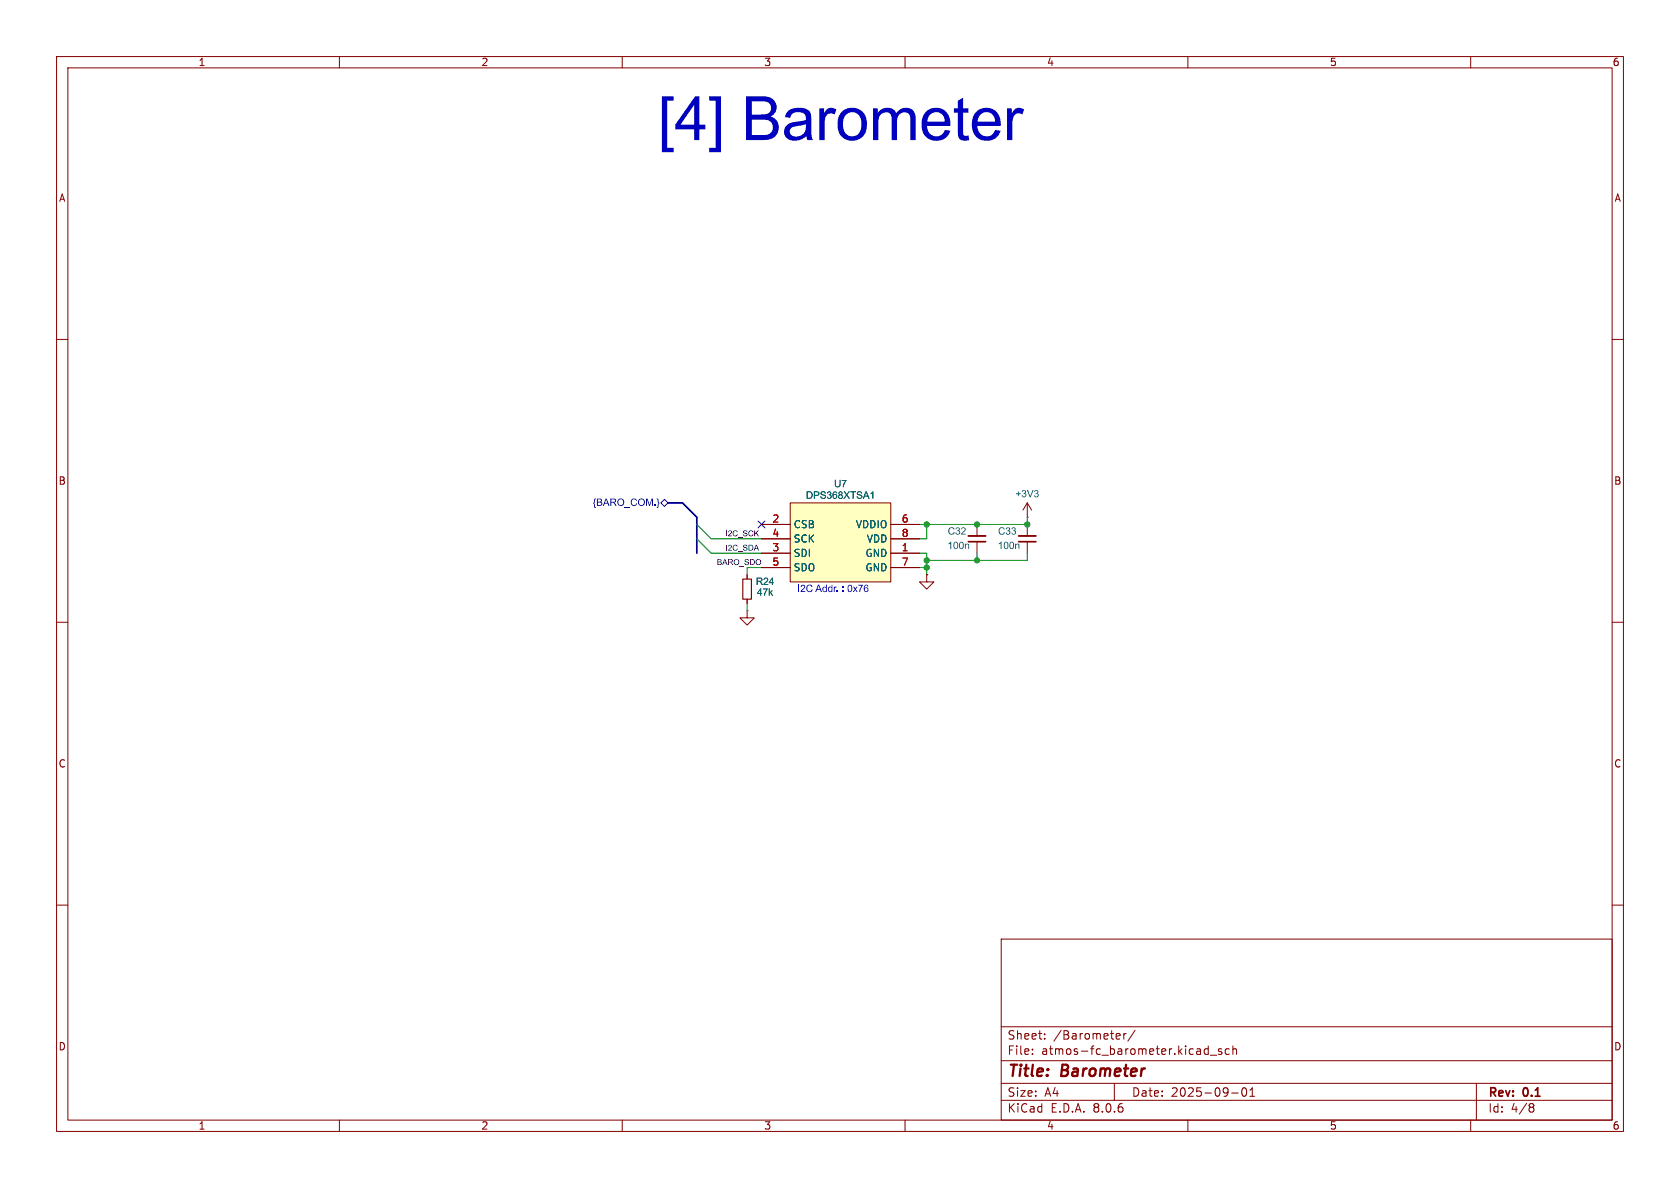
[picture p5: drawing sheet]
(kicad_sch
 (version 20231120)
 (generator "eeschema")
 (generator_version "8.0")
 (paper "A4")
 (title_block
  (title "Barometer")
  (date "2025-09-01")
  (rev "0.1"))
 (lib_symbols
  (symbol "0_sensor:DPS368XTSA1" (exclude_from_sim no) (in_bom yes) (on_board yes)
   (property "Reference" "U" (at 0 8.89 0) (effects (font (size 1.27 1.27))))
   (property "Value" "DPS368XTSA1" (at 0 7.62 0) (effects (font (size 1.27 1.27))))
   (property "Footprint" "" (at 0 7.62 0) (effects (font (size 1.27 1.27)) (hide yes)))
   (property "Datasheet" "https://www.infineon.com/assets/row/public/documents/24/49/infineon-dps368-datasheet-en.pdf" (at 0 7.62 0) (effects (font (size 1.27 1.27)) (hide yes)))
   (property "Description" "Digital XENSIVTM barometric pressure sensor" (at 0 7.62 0) (effects (font (size 1.27 1.27)) (hide yes)))
   (property "Manufacturer" " Infineon Technologies" (at 0 0 0) (effects (font (size 1.27 1.27)) (hide yes)))
   (symbol "DPS368XTSA1_1_1"
    (rectangle (start -8.89 7.62) (end 8.89 -6.35) (stroke (width 0) (type default)) (fill (type background)))
    (pin power_in line (at 13.97 -1.27 180) (length 5.08) (name "GND" (effects (font (size 1.27 1.27)))) (number "1" (effects (font (size 1.27 1.27)))))
    (pin unspecified line (at -13.97 3.81 0) (length 5.08) (name "CSB" (effects (font (size 1.27 1.27)))) (number "2" (effects (font (size 1.27 1.27)))))
    (pin unspecified line (at -13.97 -1.27 0) (length 5.08) (name "SDI" (effects (font (size 1.27 1.27)))) (number "3" (effects (font (size 1.27 1.27)))))
    (pin input line (at -13.97 1.27 0) (length 5.08) (name "SCK" (effects (font (size 1.27 1.27)))) (number "4" (effects (font (size 1.27 1.27)))))
    (pin unspecified line (at -13.97 -3.81 0) (length 5.08) (name "SDO" (effects (font (size 1.27 1.27)))) (number "5" (effects (font (size 1.27 1.27)))))
    (pin power_in line (at 13.97 3.81 180) (length 5.08) (name "VDDIO" (effects (font (size 1.27 1.27)))) (number "6" (effects (font (size 1.27 1.27)))))
    (pin power_in line (at 13.97 -3.81 180) (length 5.08) (name "GND" (effects (font (size 1.27 1.27)))) (number "7" (effects (font (size 1.27 1.27)))))
    (pin power_in line (at 13.97 1.27 180) (length 5.08) (name "VDD" (effects (font (size 1.27 1.27)))) (number "8" (effects (font (size 1.27 1.27)))))))
  (symbol "Device:C_Small"
   (pin_numbers hide)
   (pin_names
    (offset 0.254) hide) (exclude_from_sim no) (in_bom yes) (on_board yes)
   (property "Reference" "C" (at 0.254 1.778 0) (effects (font (size 1.27 1.27)) (justify left)))
   (property "Value" "C_Small" (at 0.254 -2.032 0) (effects (font (size 1.27 1.27)) (justify left)))
   (property "Footprint" "" (at 0 0 0) (effects (font (size 1.27 1.27)) (hide yes)))
   (property "Datasheet" "~" (at 0 0 0) (effects (font (size 1.27 1.27)) (hide yes)))
   (property "Description" "Unpolarized capacitor, small symbol" (at 0 0 0) (effects (font (size 1.27 1.27)) (hide yes)))
   (symbol "C_Small_0_1"
    (polyline (pts (xy -1.524 -0.508) (xy 1.524 -0.508)) (stroke (width 0.3302) (type default)) (fill (type none)))
    (polyline (pts (xy -1.524 0.508) (xy 1.524 0.508)) (stroke (width 0.3048) (type default)) (fill (type none))))
   (symbol "C_Small_1_1"
    (pin passive line (at 0 2.54 270) (length 2.032) (name "~" (effects (font (size 1.27 1.27)))) (number "1" (effects (font (size 1.27 1.27)))))
    (pin passive line (at 0 -2.54 90) (length 2.032) (name "~" (effects (font (size 1.27 1.27)))) (number "2" (effects (font (size 1.27 1.27)))))))
  (symbol "Device:R_Small"
   (pin_numbers hide)
   (pin_names
    (offset 0.254) hide) (exclude_from_sim no) (in_bom yes) (on_board yes)
   (property "Reference" "R" (at 0.762 0.508 0) (effects (font (size 1.27 1.27)) (justify left)))
   (property "Value" "R_Small" (at 0.762 -1.016 0) (effects (font (size 1.27 1.27)) (justify left)))
   (property "Footprint" "" (at 0 0 0) (effects (font (size 1.27 1.27)) (hide yes)))
   (property "Datasheet" "~" (at 0 0 0) (effects (font (size 1.27 1.27)) (hide yes)))
   (property "Description" "Resistor, small symbol" (at 0 0 0) (effects (font (size 1.27 1.27)) (hide yes)))
   (symbol "R_Small_0_1"
    (rectangle (start -0.762 1.778) (end 0.762 -1.778) (stroke (width 0.2032) (type default)) (fill (type none))))
   (symbol "R_Small_1_1"
    (pin passive line (at 0 2.54 270) (length 0.762) (name "~" (effects (font (size 1.27 1.27)))) (number "1" (effects (font (size 1.27 1.27)))))
    (pin passive line (at 0 -2.54 90) (length 0.762) (name "~" (effects (font (size 1.27 1.27)))) (number "2" (effects (font (size 1.27 1.27)))))))
  (symbol "GND_1"
   (power)
   (pin_numbers hide)
   (pin_names
    (offset 0) hide) (exclude_from_sim no) (in_bom yes) (on_board yes)
   (property "Reference" "#PWR" (at 0 -6.35 0) (effects (font (size 1.27 1.27)) (hide yes)))
   (property "Value" "GND" (at 0 -3.81 0) (effects (font (size 1.27 1.27))))
   (property "Footprint" "" (at 0 0 0) (effects (font (size 1.27 1.27)) (hide yes)))
   (property "Datasheet" "" (at 0 0 0) (effects (font (size 1.27 1.27)) (hide yes)))
   (property "Description" "Power symbol creates a global label with name \"GND\" , ground" (at 0 0 0) (effects (font (size 1.27 1.27)) (hide yes)))
   (symbol "GND_1_0_1"
    (polyline (pts (xy 0 0) (xy 0 -1.27) (xy 1.27 -1.27) (xy 0 -2.54) (xy -1.27 -1.27) (xy 0 -1.27)) (stroke (width 0) (type default)) (fill (type none))))
   (symbol "GND_1_1_1"
    (pin power_in line (at 0 0 270) (length 0) (name "~" (effects (font (size 1.27 1.27)))) (number "1" (effects (font (size 1.27 1.27)))))))
  (symbol "power:+3V3"
   (power)
   (pin_numbers hide)
   (pin_names
    (offset 0) hide) (exclude_from_sim no) (in_bom yes) (on_board yes)
   (property "Reference" "#PWR" (at 0 -3.81 0) (effects (font (size 1.27 1.27)) (hide yes)))
   (property "Value" "+3V3" (at 0 3.556 0) (effects (font (size 1.27 1.27))))
   (property "Footprint" "" (at 0 0 0) (effects (font (size 1.27 1.27)) (hide yes)))
   (property "Datasheet" "" (at 0 0 0) (effects (font (size 1.27 1.27)) (hide yes)))
   (property "Description" "Power symbol creates a global label with name \"+3V3\"" (at 0 0 0) (effects (font (size 1.27 1.27)) (hide yes)))
   (symbol "+3V3_0_1"
    (polyline (pts (xy -0.762 1.27) (xy 0 2.54)) (stroke (width 0) (type default)) (fill (type none)))
    (polyline (pts (xy 0 0) (xy 0 2.54)) (stroke (width 0) (type default)) (fill (type none)))
    (polyline (pts (xy 0 2.54) (xy 0.762 1.27)) (stroke (width 0) (type default)) (fill (type none))))
   (symbol "+3V3_1_1"
    (pin power_in line (at 0 0 90) (length 0) (name "~" (effects (font (size 1.27 1.27)))) (number "1" (effects (font (size 1.27 1.27))))))))
 (junction
  (at 163.83 99.06)
  (diameter 0)
  (color 0 0 0 0))
 (junction
  (at 163.83 92.71)
  (diameter 0)
  (color 0 0 0 0))
 (junction
  (at 172.72 92.71)
  (diameter 0)
  (color 0 0 0 0))
 (junction
  (at 172.72 99.06)
  (diameter 0)
  (color 0 0 0 0))
 (junction
  (at 163.83 100.33)
  (diameter 0)
  (color 0 0 0 0))
 (junction
  (at 181.61 92.71)
  (diameter 0)
  (color 0 0 0 0))
 (no_connect
  (at 134.62 92.71))
 (bus_entry
  (at 123.19 95.25)
  (size 2.54 2.54)
  (stroke (width 0) (type default)))
 (bus_entry
  (at 123.19 92.71)
  (size 2.54 2.54)
  (stroke (width 0) (type default)))
 (wire
  (pts (xy 162.56 95.25) (xy 163.83 95.25))
  (stroke (width 0) (type default)))
 (wire
  (pts (xy 162.56 97.79) (xy 163.83 97.79))
  (stroke (width 0) (type default)))
 (wire
  (pts (xy 163.83 97.79) (xy 163.83 99.06))
  (stroke (width 0) (type default)))
 (wire
  (pts (xy 125.73 97.79) (xy 134.62 97.79))
  (stroke (width 0) (type default)))
 (bus
  (pts (xy 120.65 88.9) (xy 123.19 91.44))
  (stroke (width 0) (type default)))
 (wire
  (pts (xy 163.83 100.33) (xy 163.83 101.6))
  (stroke (width 0) (type default)))
 (bus
  (pts (xy 123.19 91.44) (xy 123.19 92.71))
  (stroke (width 0) (type default)))
 (bus
  (pts (xy 123.19 95.25) (xy 123.19 97.79))
  (stroke (width 0) (type default)))
 (wire
  (pts (xy 181.61 91.44) (xy 181.61 92.71))
  (stroke (width 0) (type default)))
 (wire
  (pts (xy 163.83 92.71) (xy 172.72 92.71))
  (stroke (width 0) (type default)))
 (wire
  (pts (xy 162.56 92.71) (xy 163.83 92.71))
  (stroke (width 0) (type default)))
 (wire
  (pts (xy 163.83 99.06) (xy 163.83 100.33))
  (stroke (width 0) (type default)))
 (wire
  (pts (xy 125.73 95.25) (xy 134.62 95.25))
  (stroke (width 0) (type default)))
 (wire
  (pts (xy 163.83 95.25) (xy 163.83 92.71))
  (stroke (width 0) (type default)))
 (wire
  (pts (xy 132.08 100.33) (xy 132.08 101.6))
  (stroke (width 0) (type default)))
 (wire
  (pts (xy 172.72 99.06) (xy 163.83 99.06))
  (stroke (width 0) (type default)))
 (wire
  (pts (xy 162.56 100.33) (xy 163.83 100.33))
  (stroke (width 0) (type default)))
 (bus
  (pts (xy 120.65 88.9) (xy 118.11 88.9))
  (stroke (width 0) (type default)))
 (wire
  (pts (xy 172.72 99.06) (xy 181.61 99.06))
  (stroke (width 0) (type default)))
 (wire
  (pts (xy 132.08 106.68) (xy 132.08 107.95))
  (stroke (width 0) (type default)))
 (bus
  (pts (xy 123.19 92.71) (xy 123.19 95.25))
  (stroke (width 0) (type default)))
 (wire
  (pts (xy 181.61 92.71) (xy 172.72 92.71))
  (stroke (width 0) (type default)))
 (wire
  (pts (xy 181.61 97.79) (xy 181.61 99.06))
  (stroke (width 0) (type default)))
 (wire
  (pts (xy 132.08 100.33) (xy 134.62 100.33))
  (stroke (width 0) (type default)))
 (wire
  (pts (xy 172.72 97.79) (xy 172.72 99.06))
  (stroke (width 0) (type default)))
 (text_box "[${#}] ${TITLE}"
  (exclude_from_sim no)
  (at 11.43 11.43 0)
  (size 274.32 22.86)
  (stroke (width -0.0001) (type default))
  (fill (type none))
  (effects (font
    (face "Arial") (size 7.62 7.62)) (justify top)))
 (text "I2C Addr. : 0x76"
  (exclude_from_sim no)
  (at 140.97 105.41 0)
  (effects (font
    (face "Arial") (size 1.27 1.27)) (justify left bottom)))
 (label "I2C_SCK"
  (at 128.27 95.25 0)
  (fields_autoplaced yes)
  (effects (font
    (face "Arial") (size 1.016 1.016)) (justify left bottom)))
 (label "I2C_SDA"
  (at 128.27 97.79 0)
  (fields_autoplaced yes)
  (effects (font
    (face "Arial") (size 1.016 1.016)) (justify left bottom)))
 (label "BARO_SDO"
  (at 134.62 100.33 180)
  (fields_autoplaced yes)
  (effects (font
    (face "Arial") (size 1.016 1.016)) (justify right bottom)))
 (hierarchical_label "{BARO_COM.}"
  (shape bidirectional)
  (at 118.11 88.9 180)
  (fields_autoplaced yes)
  (effects (font
    (face "Arial") (size 1.27 1.27)) (justify right)))
 (symbol
  (lib_id "Device:C_Small")
  (at 181.61 95.25 180)
  (unit 1)
  (exclude_from_sim no)
  (in_bom yes)
  (on_board yes)
  (dnp no)
  (property "Reference" "C33" (at 179.705 93.98 0) (effects (font
    (face "Arial") (size 1.27 1.27)) (justify left)))
  (property "Value" "100n" (at 180.34 96.52 0) (effects (font
    (face "Arial") (size 1.27 1.27)) (justify left)))
  (property "Footprint" "Capacitor_SMD:C_0402_1005Metric" (at 181.61 95.25 0) (effects (font
    (face "Arial") (size 1.27 1.27)) (hide yes)))
  (property "Datasheet" "~" (at 181.61 95.25 0) (effects (font
    (face "Arial") (size 1.27 1.27)) (hide yes)))
  (property "Description" "Multilayer Ceramic Capacitors MLCC - SMD/SMT 16V 0.1uF X7R 0402 10 %" (at 181.61 95.25 0) (effects (font
    (face "Arial") (size 1.27 1.27)) (hide yes)))
  (property "Manufacturer" "TAIYO YUDEN" (at 181.61 95.25 0) (effects (font
    (face "Arial") (size 1.27 1.27)) (hide yes)))
  (property "Mfr Part Number" "MSASE105SB7104KFNA01" (at 181.61 95.25 0) (effects (font
    (face "Arial") (size 1.27 1.27)) (hide yes)))
  (pin "1")
  (pin "2"))
 (symbol
  (lib_id "power:+3V3")
  (at 181.61 91.44 0)
  (unit 1)
  (exclude_from_sim no)
  (in_bom yes)
  (on_board yes)
  (dnp no)
  (property "Reference" "#PWR03" (at 181.61 95.25 0) (effects (font
    (face "Arial") (size 1.27 1.27)) (hide yes)))
  (property "Value" "+3V3" (at 181.61 87.376 0) (effects (font
    (face "Arial") (size 1.27 1.27))))
  (property "Footprint" "" (at 181.61 91.44 0) (effects (font
    (face "Arial") (size 1.27 1.27)) (hide yes)))
  (property "Datasheet" "" (at 181.61 91.44 0) (effects (font
    (face "Arial") (size 1.27 1.27)) (hide yes)))
  (property "Description" "Power symbol creates a global label with name \"+3V3\"" (at 181.61 91.44 0) (effects (font
    (face "Arial") (size 1.27 1.27)) (hide yes)))
  (pin "1"))
 (symbol
  (lib_id "0_sensor:DPS368XTSA1")
  (at 148.59 96.52 0)
  (unit 1)
  (exclude_from_sim no)
  (in_bom yes)
  (on_board yes)
  (dnp no)
  (property "Reference" "U7" (at 148.59 85.598 0) (effects (font
    (face "Arial") (size 1.27 1.27))))
  (property "Value" "DPS368XTSA1" (at 148.59 87.63 0) (effects (font
    (face "Arial") (size 1.27 1.27))))
  (property "Footprint" "0_package_lga:Infineon_PG-VLGA-8-2" (at 148.59 88.9 0) (effects (font
    (face "Arial") (size 1.27 1.27)) (hide yes)))
  (property "Datasheet" "https://www.infineon.com/assets/row/public/documents/24/49/infineon-dps368-datasheet-en.pdf" (at 148.59 88.9 0) (effects (font
    (face "Arial") (size 1.27 1.27)) (hide yes)))
  (property "Description" "Digital XENSIVTM barometric pressure sensor" (at 148.59 88.9 0) (effects (font
    (face "Arial") (size 1.27 1.27)) (hide yes)))
  (property "Manufacturer" " Infineon Technologies" (at 148.59 96.52 0) (effects (font
    (face "Arial") (size 1.27 1.27)) (hide yes)))
  (property "Mfr Part Number" "DPS368XTSA1" (at 148.59 96.52 0) (effects (font
    (face "Arial") (size 1.27 1.27)) (hide yes)))
  (pin "6")
  (pin "8")
  (pin "3")
  (pin "1")
  (pin "2")
  (pin "4")
  (pin "7")
  (pin "5"))
 (symbol
  (lib_name "GND_1")
  (lib_id "power:GND")
  (at 163.83 101.6 0)
  (unit 1)
  (exclude_from_sim no)
  (in_bom yes)
  (on_board yes)
  (dnp no)
  (property "Reference" "#PWR042" (at 163.83 107.95 0) (effects (font
    (face "Arial") (size 1.27 1.27)) (hide yes)))
  (property "Value" "GND" (at 163.83 105.664 0) (effects (font
    (face "Arial") (size 1.27 1.27)) (hide yes)))
  (property "Footprint" "" (at 163.83 101.6 0) (effects (font
    (face "Arial") (size 1.27 1.27)) (hide yes)))
  (property "Datasheet" "" (at 163.83 101.6 0) (effects (font
    (face "Arial") (size 1.27 1.27)) (hide yes)))
  (property "Description" "Power symbol creates a global label with name \"GND\" , ground" (at 163.83 101.6 0) (effects (font
    (face "Arial") (size 1.27 1.27)) (hide yes)))
  (pin "1"))
 (symbol
  (lib_id "Device:C_Small")
  (at 172.72 95.25 180)
  (unit 1)
  (exclude_from_sim no)
  (in_bom yes)
  (on_board yes)
  (dnp no)
  (property "Reference" "C32" (at 170.815 93.98 0) (effects (font
    (face "Arial") (size 1.27 1.27)) (justify left)))
  (property "Value" "100n" (at 171.45 96.52 0) (effects (font
    (face "Arial") (size 1.27 1.27)) (justify left)))
  (property "Footprint" "Capacitor_SMD:C_0402_1005Metric" (at 172.72 95.25 0) (effects (font
    (face "Arial") (size 1.27 1.27)) (hide yes)))
  (property "Datasheet" "~" (at 172.72 95.25 0) (effects (font
    (face "Arial") (size 1.27 1.27)) (hide yes)))
  (property "Description" "Multilayer Ceramic Capacitors MLCC - SMD/SMT 16V 0.1uF X7R 0402 10 %" (at 172.72 95.25 0) (effects (font
    (face "Arial") (size 1.27 1.27)) (hide yes)))
  (property "Manufacturer" "TAIYO YUDEN" (at 172.72 95.25 0) (effects (font
    (face "Arial") (size 1.27 1.27)) (hide yes)))
  (property "Mfr Part Number" "MSASE105SB7104KFNA01" (at 172.72 95.25 0) (effects (font
    (face "Arial") (size 1.27 1.27)) (hide yes)))
  (pin "1")
  (pin "2"))
 (symbol
  (lib_id "Device:R_Small")
  (at 132.08 104.14 180)
  (unit 1)
  (exclude_from_sim no)
  (in_bom yes)
  (on_board yes)
  (dnp no)
  (property "Reference" "R24" (at 135.255 102.87 0) (effects (font
    (face "Arial") (size 1.27 1.27))))
  (property "Value" "47k" (at 135.255 104.775 0) (effects (font
    (face "Arial") (size 1.27 1.27))))
  (property "Footprint" "Resistor_SMD:R_0402_1005Metric" (at 132.08 104.14 0) (effects (font
    (face "Arial") (size 1.27 1.27)) (hide yes)))
  (property "Datasheet" "~" (at 132.08 104.14 0) (effects (font
    (face "Arial") (size 1.27 1.27)) (hide yes)))
  (property "Description" "Thick Film Resistors - SMD 1/16watt 47Kohms 1% Commercial Use" (at 132.08 104.14 0) (effects (font
    (face "Arial") (size 1.27 1.27)) (hide yes)))
  (property "Manufacturer" "Vishay / Dale" (at 132.08 104.14 0) (effects (font
    (face "Arial") (size 1.27 1.27)) (hide yes)))
  (property "Mfr Part Number" "CRCW040247K0FKEDC" (at 132.08 104.14 0) (effects (font
    (face "Arial") (size 1.27 1.27)) (hide yes)))
  (pin "1")
  (pin "2"))
 (symbol
  (lib_name "GND_1")
  (lib_id "power:GND")
  (at 132.08 107.95 0)
  (unit 1)
  (exclude_from_sim no)
  (in_bom yes)
  (on_board yes)
  (dnp no)
  (property "Reference" "#PWR06" (at 132.08 114.3 0) (effects (font
    (face "Arial") (size 1.27 1.27)) (hide yes)))
  (property "Value" "GND" (at 132.08 112.014 0) (effects (font
    (face "Arial") (size 1.27 1.27)) (hide yes)))
  (property "Footprint" "" (at 132.08 107.95 0) (effects (font
    (face "Arial") (size 1.27 1.27)) (hide yes)))
  (property "Datasheet" "" (at 132.08 107.95 0) (effects (font
    (face "Arial") (size 1.27 1.27)) (hide yes)))
  (property "Description" "Power symbol creates a global label with name \"GND\" , ground" (at 132.08 107.95 0) (effects (font
    (face "Arial") (size 1.27 1.27)) (hide yes)))
  (pin "1")))
